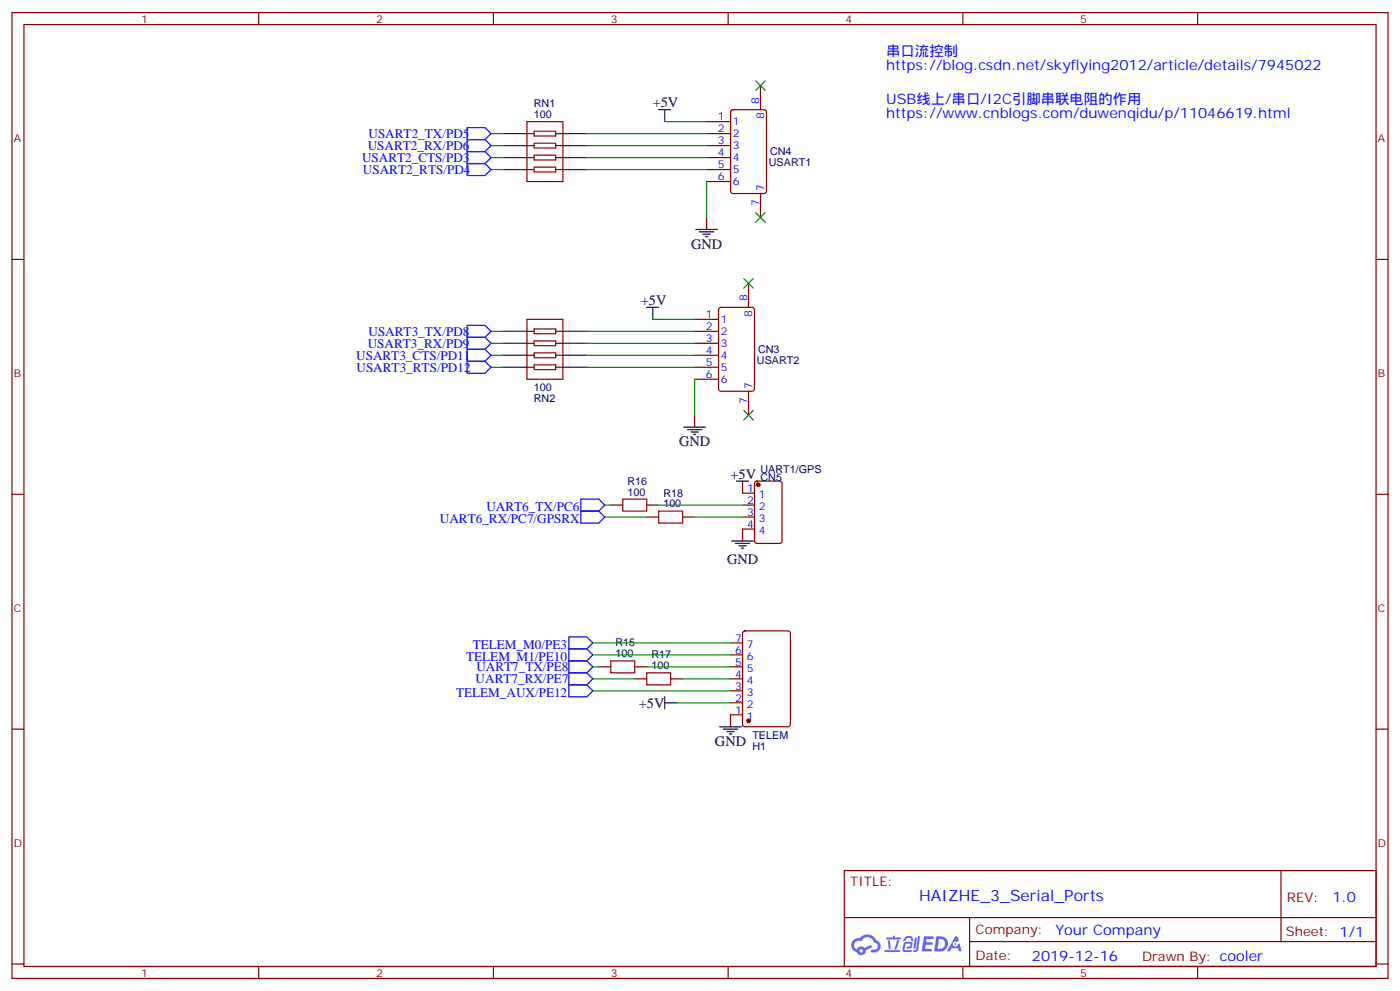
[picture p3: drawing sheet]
<svg xmlns="http://www.w3.org/2000/svg" width="412mm" height="292mm" viewBox="0 0 412 292" stroke-linecap="round" stroke-linejoin="round" font-family="sans-serif">
<g fill="none" stroke="#870000" stroke-width=".35">
<path d="M3.5 3.7h405.4v284.3h-405.4zM7.1 7.2h398.2v277.3h-398.2zM76.2 3.7v3.5M145.3 3.7v3.5M214.5 3.7v3.5M283.6 3.7v3.5M352.8 3.7v3.5M3.5 76.4h3.6M405.3 76.4h3.6M3.5 145.5h3.6M405.3 145.5h3.6M3.5 214.7h3.6"/>
<path d="M405.3 214.7h3.6M248.7 256.3h156.6v28.2h-156.6zM377.3 256.3v20.9M248.7 270.1h156.5M285.6 277.2h119.6M285.6 270.1v14.2M3.5 283.8h3.6M76.2 284.5v3.5M145.3 284.5v3.5M214.5 284.5v3.5M283.6 284.5v3.5M352.8 284.5v3.5"/>
<path d="M405.3 283.8h3.6"/>
</g>
<g fill="#5487ff">
<path d="M272.1 275.6h2.6l.3 .2-.1 .6h-2l-.1 1h1.6l.4 .4-.4 .3h-1.7l-.2 1.2 1.8 .1 .3 .3-.2 .4h-2.9z"/>
<path d="M281.4 275.7h.7l.4 1.3-.7 .3a.74 .74 0 0 0-1.1 .3 .74 .74 0 0 0 .5 1.1 .74 .74 0 0 0 .9-.7l.5-.3 .7 2.4h-.9l-.2-1h-1.9l-.5 1h-.9z"/>
<path d="M269.5 276.1h.6l-.4 2.9a.31 .31 0 0 1-.3 .3 .31 .31 0 0 1-.3-.3z"/>
<path d="M270.4 275.6h.6l-.5 4a.89 .89 0 0 1-.7 .7 .89 .89 0 0 1-.9-.3l1-.5z"/>
<path d="M266.8 275.8l.6-.2 1.2 .1 .5 1.3-.6 .1-.4-.9-1 .1a.95 .95 0 0 1-1 .8l-.1-.2z"/>
<path d="M266.4 277.5l1.8-.2a1.04 1.04 0 0 1 .6 1.1 1.04 1.04 0 0 1-.8 .9h-.7a.29 .29 0 0 1-.3-.4 .29 .29 0 0 1 .3-.2h.7l.2-.8h-1.4l-.4 1.7 1.9 .1a.29 .29 0 0 1 .3 .3 .29 .29 0 0 1-.3 .3h-2l-.4-.3 .2-2.1z"/>
<path d="M260.5 279.7h4.4a.3 .3 0 0 1 .3 .3 .3 .3 0 0 1-.3 .3h-4.3z"/>
<path d="M264.3 276.8h.6l-.5 1.6a1.02 1.02 0 0 1-.7 1.2l-.2-.3z"/>
<path d="M261.5 276.8h.6l.3 2.4-.3 .3-.3-.2z"/>
<path d="M261.1 276h1.9l.2-.5h.5l-.1 .5h1.5a.29 .29 0 0 1 .3 .3 .29 .29 0 0 1-.3 .3h-3.9z"/>
<path d="M275.8 275.6l-.6 4.5h1.4a2.27 2.27 0 0 0 2.7-2.3 2.27 2.27 0 0 0-2.7-2.2zM276.6 276.4a1.5 1.5 0 0 1 1.8 1.6 1.5 1.5 0 0 1-1.9 1.3h-.3z"/>
<path d="M251.4 276.8a2.09 2.09 0 0 0 1 3.5 1.37 1.37 0 0 0 1.5 .9 1.37 1.37 0 0 0 1.1-1.4l2-1-.5-.7-1.8 1a1.4 1.4 0 0 0-2.3 .4 1.32 1.32 0 0 1-.6-1.9 1.32 1.32 0 0 1 1.9-.4 2.02 2.02 0 0 1 2-1.3 2.02 2.02 0 0 1 1.8 1.6 1.09 1.09 0 0 1 1.1 1.4 1.09 1.09 0 0 1-1.6 .7 .41 .41 0 0 0-.5 .3 .41 .41 0 0 0 .4 .5 1.89 1.89 0 0 0 2.4-1.2 1.89 1.89 0 0 0-1.2-2.4 2.98 2.98 0 0 0-5-.6l-1 .1zM253.2 279.9a.52 .52 0 0 1 1 0 .52 .52 0 0 1-1 0z"/>
<circle cx="281.4" cy="277.9" r=".28"/>
</g>
<g fill="none" stroke="#870000" stroke-width=".35">
<path d="M155.2 35.8h10.6v17.6h-10.6zM155.2 39.3h2.1M157.3 38.6h6.4v1.4h-6.4zM163.7 39.3h2.1M208.1 35.8h7.1M208.1 39.3h7.1M215.4 32.5l.5-.2h9.2l.6 .4 .1 23.6-.5 .6-9.4 .1-.7-.5v-23.5zM224 25.2v7.1M155.2 42.9h2.1M155.2 46.4h2.1M155.2 49.9h2.1M157.3 49.2h6.4v1.4h-6.4z"/>
<path d="M157.3 45.7h6.4v1.4h-6.4zM157.3 42.2h6.4v1.4h-6.4zM163.7 42.9h2.1M163.7 46.4h2.1M163.7 49.9h2.1M208.1 42.9h7.1M208.1 46.4h7.1M208.1 49.9h7.1M208.1 53.4h7.1M224 57v7M155.2 94h10.6v17.7h-10.6zM155.2 97.5h2.1"/>
<path d="M157.3 96.8h6.4v1.4h-6.4zM163.7 97.5h2.1M204.6 94h7.1M204.6 97.5h7.1M211.9 90.7l.5-.2h9.1l.7 .4v23.6l-.4 .6-9.4 .1-.7-.5v-23.5zM220.5 83.4v7.1M155.2 101.1h2.1M155.2 104.6h2.1M155.2 108.1h2.1M157.3 100.4h6.4v1.4h-6.4zM157.3 103.9h6.4v1.4h-6.4zM157.3 107.4h6.4v1.4h-6.4z"/>
<path d="M163.7 101.1h2.1M163.7 104.6h2.1M163.7 108.1h2.1M204.6 101.1h7.1M204.6 104.6h7.1M204.6 108.1h7.1M204.6 111.7h7.1M220.5 115.2v7M179.9 148.7h3.5M190.5 148.7h3.5M190.5 152.2h3.5M201.1 152.2h3.5"/>
<path d="M218.7 148.7h3.5M218.7 152.2h3.5M218.7 155.8h3.5M218.7 145.2h3.5M222.5 141.8l.5-.2h6.7l.6 .5 .1 17.2-.5 .6-6.9 .1-.7-.5-.1-17.2zM176.4 196.3h3.5M187 199.8h3.5M187 196.3h3.5M197.6 199.8h3.5M215.2 199.8h3.5M215.2 196.3h3.5M215.2 192.8h3.5"/>
<path d="M215.2 189.3h3.5M219 185.9l.4-.2h12.7l.7 .5v27.1l-.4 .6-13 .1-.6-.5-.1-27.1zM215.2 210.4h3.5M215.2 206.9h3.5M215.2 203.4h3.5"/>
</g>
<g fill="#870000" stroke="#870000" stroke-width=".35">
<circle cx="223.3" cy="142.7" r=".53"/>
<circle cx="220.5" cy="212.2" r=".53"/>
</g>
<path d="M183.4 146.9h7.1v3.6h-7.1zM194 150.5h7.1v3.5h-7.1zM179.9 194.6h7.1v3.5h-7.1zM190.5 198.1h7.1v3.5h-7.1z" fill="none" stroke="#a10000" stroke-width=".35"/>
<g fill="none" stroke="#000" stroke-width=".35">
<path d="M148.2 39.3h7M165.8 39.3h7.1M194 32.3h3.6M195.8 32.3v3.5M148.2 49.9h7M148.2 46.4h7M148.2 42.9h7M165.8 49.9h7.1M165.8 46.4h7.1M165.8 42.9h7.1M205 67.6h6.3M206 68.3h4.3"/>
<path d="M207.1 69h2.1M207.8 69.7h.7M208.1 64v3.6M148.2 97.5h7M165.8 97.5h7.1M190.5 90.5h3.5M192.3 90.5v3.5M148.2 101.1h7M148.2 104.6h7M148.2 108.1h7M165.8 101.1h7.1M165.8 104.6h7.1"/>
<path d="M165.8 108.1h7.1M201.4 125.8h6.4M202.5 126.5h4.2M203.6 127.2h2.1M204.3 127.9h.7M204.6 122.2v3.6M215.5 159.3h6.4M216.6 160h4.2M217 141.6h3.5M218.7 141.6v3.6M218.7 155.8v3.5M217.7 160.7h2.1"/>
<path d="M218.4 161.4h.7M195.8 205.1v3.6M195.8 206.9h3.5M212 214h6.4M213.1 214.7h4.2M214.1 215.4h2.2M214.8 216.1h.7M215.2 210.4v3.6"/>
</g>
<g fill="none" stroke="#00f" stroke-width=".35">
<path d="M137.6 37.6h5.3l1.7 1.7-1.7 1.8h-5.3zM137.6 44.6h5.3l1.7 1.8-1.7 1.8h-5.3zM137.6 48.2h5.3l1.7 1.7-1.7 1.8h-5.3zM137.6 41.1h5.3l1.7 1.8-1.7 1.7h-5.3zM137.6 95.8h5.3l1.7 1.7-1.7 1.8h-5.3zM137.6 99.3h5.3l1.7 1.8-1.7 1.7h-5.3zM137.6 102.8h5.3l1.7 1.8-1.7 1.8h-5.3zM137.6 106.4h5.3l1.7 1.7-1.7 1.8h-5.3zM171.1 150.5h5.3l1.8 1.7-1.8 1.8h-5.3zM171.1 146.9h5.3l1.8 1.8-1.8 1.8h-5.3zM167.6 194.6h5.3l1.7 1.7-1.7 1.8h-5.3zM167.6 198.1h5.3l1.7 1.7-1.7 1.8h-5.3z"/>
<path d="M167.6 187.5h5.3l1.7 1.8-1.7 1.7h-5.3zM167.6 191h5.3l1.7 1.8-1.7 1.8h-5.3zM167.6 201.6h5.3l1.7 1.8-1.7 1.7h-5.3z"/>
</g>
<g fill="none" stroke="#008700" stroke-width=".35">
<path d="M144.6 39.3h3.6M172.9 39.3h35.2M195.8 35.8h12.3M144.6 42.9h3.6M144.6 46.4h3.6M144.6 49.9h3.6M172.9 42.9h35.2M172.9 46.4h35.2M172.9 49.9h35.2M208.1 53.4v10.6M144.6 97.5h3.6M172.9 97.5h31.7"/>
<path d="M192.3 94h12.3M144.6 108.1h3.6M144.6 104.6h3.6M144.6 101.1h3.6M172.9 108.1h31.7M172.9 104.6h31.7M172.9 101.1h31.7M204.6 111.7v10.5M178.2 152.2h12.3M178.2 148.7h1.7M194 148.7h24.7M204.6 152.2h14.1"/>
<path d="M174.6 199.8h12.4M174.6 196.3h1.8M174.6 189.3h40.6M174.6 192.8h40.6M190.5 196.3h24.7M201.1 199.8h14.1M174.6 203.4h40.6M199.3 206.9h15.9"/>
</g>
<g fill="#000" stroke="#008700" stroke-width=".35">
<path d="M222.6 23.8l2.8 2.8zM225.4 23.8l-2.8 2.8z"/>
<path d="M222.6 62.6l2.8 2.8zM225.4 62.6l-2.8 2.8z"/>
<path d="M219.1 82l2.8 2.8zM221.9 82l-2.8 2.8z"/>
<path d="M219.1 120.8l2.8 2.8zM221.9 120.8l-2.8 2.8z"/>
</g>
<text font-size="4.6" fill="#00f" x="270.8" y="265.3">HAIZHE_3_Serial_Ports</text>
<g font-size="4.2" fill="#00f">
<text x="261.1" y="16.4">串口流控制</text>
<text x="261.1" y="20.6">https://blog.csdn.net/skyflying2012/article/details/7945022</text>
<text x="261.1" y="30.5">USB线上/串口/I2C引脚串联电阻的作用</text>
<text x="261.1" y="34.7">https://www.cnblogs.com/duwenqidu/p/11046619.html</text>
<text x="392.5" y="265.6">1.0</text>
<text x="310.9" y="275.1">Your Company</text>
<text x="304" y="282.9">2019-12-16</text>
</g>
<g font-size="4.2">
<text x="192.3" y="31.6">+5V</text>
<text x="203.6" y="73.2">GND</text>
<text x="188.7" y="89.8">+5V</text>
<text x="200" y="131.4">GND</text>
<text x="215.2" y="140.9">+5V</text>
<text x="214.2" y="166">GND</text>
<text x="188.1" y="208.3">+5V</text>
<text x="210.6" y="219.6">GND</text>
</g>
<g font-size="3.9" fill="#00f">
<text x="108.5" y="40.6">USART2_TX/PD5</text>
<text x="106.7" y="47.6">USART2_CTS/PD3</text>
<text x="108.3" y="44.1">USART2_RX/PD6</text>
<text x="106.9" y="51.2">USART2_RTS/PD4</text>
<text x="108.5" y="98.8">USART3_TX/PD8</text>
<text x="104.9" y="105.9">USART3_CTS/PD11</text>
<text x="108.3" y="102.3">USART3_RX/PD9</text>
<text x="105" y="109.4">USART3_RTS/PD12</text>
<text x="129.6" y="154">UART6_RX/PC7/GPSRX</text>
<text x="143.3" y="150.5">UART6_TX/PC6</text>
<text x="139.3" y="191">TELEM_M0/PE3</text>
<text x="137.3" y="194.6">TELEM_M1/PE10</text>
<text x="140.3" y="197.6">UART7_TX/PE8</text>
<text x="140.1" y="201.1">UART7_RX/PE7</text>
<text x="134.3" y="205.1">TELEM_AUX/PE12</text>
</g>
<g font-size="3.9" fill="#800">
<text x="250.5" y="260.9">TITLE:</text>
<text x="379.1" y="265.6">REV:</text>
<text x="287.4" y="275.1">Company:</text>
<text x="378.7" y="275.7">Sheet: 1/1</text>
<text x="287.4" y="282.8">Date:</text>
<text x="336.4" y="282.8">Drawn By: cooler</text>
</g>
<g font-size="3.2" fill="#800">
<text x="41.6" y="6.7">1</text>
<text x="110.8" y="6.7">2</text>
<text x="179.9" y="6.7">3</text>
<text x="249.1" y="6.7">4</text>
<text x="318.2" y="6.7">5</text>
<text x="4.1" y="41.8">A</text>
<text x="405.9" y="41.8">A</text>
<text x="4.1" y="110.9">B</text>
<text x="405.9" y="110.9">B</text>
<text x="4.1" y="180.1">C</text>
<text x="405.9" y="180.1">C</text>
<text x="4.1" y="249.2">D</text>
<text x="405.9" y="249.2">D</text>
<text x="41.6" y="287.5">1</text>
<text x="110.8" y="287.5">2</text>
<text x="179.9" y="287.5">3</text>
<text x="249.1" y="287.5">4</text>
<text x="318.2" y="287.5">5</text>
</g>
<g font-size="3.2" fill="#000080">
<text x="157.2" y="34.7">100</text>
<text x="157.2" y="31.5">RN1</text>
<text x="226.8" y="45.7">CN4</text>
<text x="226.5" y="48.9">USART1</text>
<text x="223" y="107.1">USART2</text>
<text x="223.3" y="103.9">CN3</text>
<text x="157.2" y="115.2">100</text>
<text x="157.2" y="118.4">RN2</text>
<text x="184.8" y="142.7">R16</text>
<text x="224" y="139.2">UART1/GPS</text>
<text x="224" y="141.6">CN5</text>
<text x="184.8" y="145.9">100</text>
<text x="195.4" y="149.4">100</text>
<text x="195.4" y="146.2">R18</text>
<text x="181.3" y="190.3">R15</text>
<text x="181.3" y="193.5">100</text>
<text x="191.9" y="197">100</text>
<text x="191.9" y="193.9">R17</text>
<text x="221.6" y="217.5">TELEM</text>
<text x="221.6" y="220.7">H1</text>
</g>
<g font-size="3.2" fill="#00f">
<text x="211.4" y="35.5">1</text>
<text x="223.7" y="30.5" transform="rotate(-90 223.7 30.5)">8</text>
<text x="225.1" y="35" transform="rotate(-90 225.1 35)">8</text>
<text x="211.4" y="39">2</text>
<text x="215.9" y="36.9">1</text>
<text x="215.9" y="40.4">2</text>
<text x="211.4" y="42.5">3</text>
<text x="211.4" y="46">4</text>
<text x="215.9" y="43.9">3</text>
<text x="215.9" y="47.4">4</text>
<text x="211.4" y="49.6">5</text>
<text x="211.4" y="53.1">6</text>
<text x="215.9" y="51">5</text>
<text x="215.9" y="54.5">6</text>
<text x="225.1" y="56.3" transform="rotate(-90 225.1 56.3)">7</text>
<text x="223.7" y="60.8" transform="rotate(-90 223.7 60.8)">7</text>
<text x="220.1" y="88.7" transform="rotate(-90 220.1 88.7)">8</text>
<text x="207.9" y="93.7">1</text>
<text x="212.4" y="95.1">1</text>
<text x="221.5" y="93.2" transform="rotate(-90 221.5 93.2)">8</text>
<text x="207.9" y="97.2">2</text>
<text x="207.9" y="100.7">3</text>
<text x="212.4" y="98.6">2</text>
<text x="207.9" y="104.2">4</text>
<text x="207.9" y="107.8">5</text>
<text x="212.4" y="102.1">3</text>
<text x="212.4" y="105.7">4</text>
<text x="207.9" y="111.3">6</text>
<text x="212.4" y="109.2">5</text>
<text x="212.4" y="112.7">6</text>
<text x="220.1" y="119" transform="rotate(-90 220.1 119)">7</text>
<text x="221.5" y="114.5" transform="rotate(-90 221.5 114.5)">7</text>
<text x="220.1" y="148.3">2</text>
<text x="220.1" y="144.8">1</text>
<text x="223.6" y="146.6">1</text>
<text x="220.1" y="151.9">3</text>
<text x="220.1" y="155.4">4</text>
<text x="223.6" y="150.1">2</text>
<text x="223.6" y="153.6">3</text>
<text x="223.6" y="157.2">4</text>
<text x="216.5" y="188.9">7</text>
<text x="220" y="190.7">7</text>
<text x="216.5" y="196">5</text>
<text x="216.5" y="192.4">6</text>
<text x="220" y="197.7">5</text>
<text x="220" y="194.2">6</text>
<text x="216.5" y="203">3</text>
<text x="216.5" y="199.5">4</text>
<text x="220" y="201.3">4</text>
<text x="216.5" y="206.6">2</text>
<text x="220" y="208.3">2</text>
<text x="220" y="204.8">3</text>
<text x="216.5" y="210.1">1</text>
<text x="220" y="211.8">1</text>
</g>
</svg>
